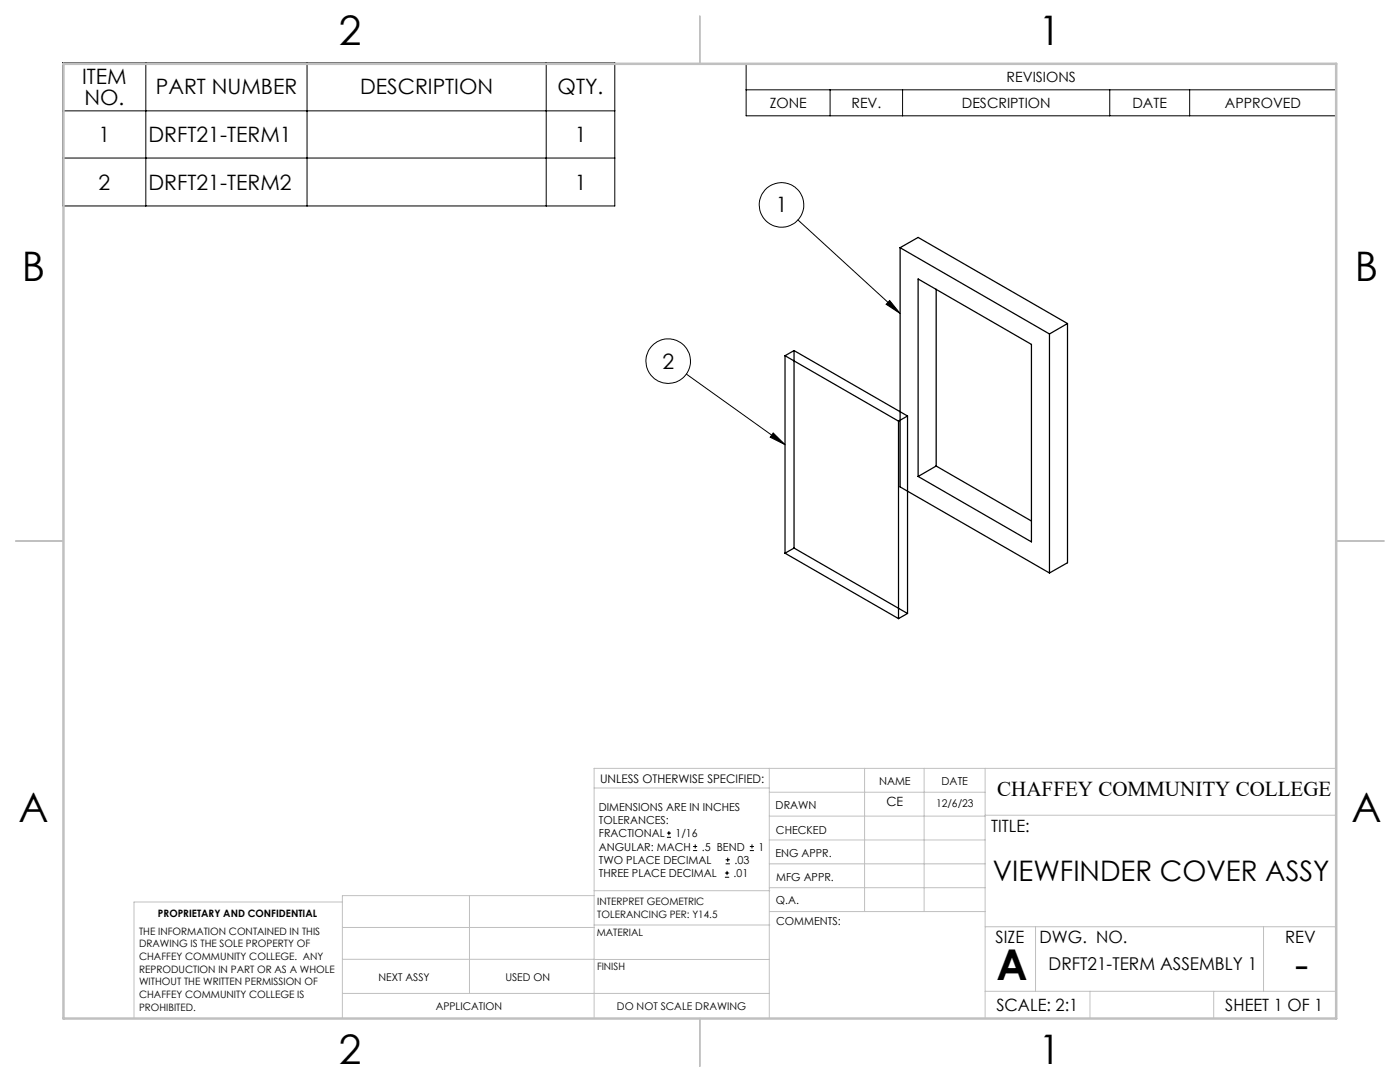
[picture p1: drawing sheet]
<svg xmlns="http://www.w3.org/2000/svg" width="279mm" height="216mm" viewBox="0 0 279 216" stroke-linecap="round" stroke-linejoin="round" font-family="sans-serif">
<g fill="none" stroke="#000" stroke-width=".25">
<path d="M179.6 49.4v47.8l29.8 17.1M179.6 49.4l29.8 17.2M179.6 49.4l3.6-2 29.8 17.2M183.2 55.7l22.6 13v39.4l-22.6-13zM186.8 57.7v35.3M156.7 71l22.6 13M156.7 71v39.4M158.5 70l22.6 13M158.5 70v39.4M158.5 70l-1.8 1M209.4 66.6v47.7M213 64.6l-3.6 2"/>
<path d="M213 64.6v47.7l-3.6 2M179.3 84v39.4M181.1 83l-1.8 1M181.1 83v39.4M186.8 93l-3.6 2.1M186.8 93l19 11M156.7 110.4l22.6 13M158.5 109.4l-1.8 1M158.5 109.4l22.6 13M181.1 122.4l-1.8 1"/>
</g>
<g fill="none" stroke="#000" stroke-width=".2">
<path d="M12.5 12.5h110.2v28.6h-110.2zM29.1 12.5v28.6M61.3 12.5v28.6M109 12.5v28.6M148.9 12.7h117.8v10.4h-117.8zM148.9 17.9h117.8M165.7 17.9v5.2M180.1 17.9v5.2M221.5 17.9v5.2M237.4 17.9v5.2M12.5 22.1h110.2M12.5 31.5h110.2"/>
<path d="M159.2 43.9l20.4 18.6M177.6 60l2 2.5-2.8-1.8zM137 74.6l19.7 14.1M154.3 86.4l2.4 2.3-3-1.5zM133.1 167.1h.8M133.1 166.2h.8M133.5 165.8v.9M138.3 169.7h.8M138.3 168.9h.8M138.7 168.5v.8M144.7 175h.8M144.7 174.2h.8"/>
<path d="M144.8 172.4h.9M144.8 171.6h.9M145.1 173.8v.8M145.2 171.1v.9M149.6 169.7h.9M149.6 168.9h.9M150.1 168.5v.8"/>
<circle cx="156" cy="40.9" r="4.4"/>
<circle cx="133.4" cy="72.1" r="4.4"/>
</g>
<g fill="none" stroke="#c0c0c0" stroke-width=".2">
<path d="M118.6 157.2h34.9M153.5 153.3v49.9M153.5 158.1h43.1M172.5 153.3v28.6M184.4 153.3v28.6M196.6 153.3v49.9M266.7 153.3h-148.1v49.9M68.3 180h-41.6v23.2M93.7 178.7v19.5M118.6 178.7h-50.3v24.5M118.6 177.7h35M153.5 167.6h43.1"/>
<path d="M153.5 162.8h43.1M153.5 172.4h43.1M153.5 177.1h43.1M196.6 162.7h70.1M68.3 198.2h85.2M68.3 191.4l85.2 .1M68.3 185.1h50.3M118.6 184.6h35M153.6 181.9h43M196.6 197.8h70.1M196.6 184.9h70.1M206.7 184.9v12.9"/>
<path d="M217.5 197.8v5.4M242.2 197.8v5.4M252.2 184.9v12.9"/>
</g>
<path d="M139.7 3.2v9.5M3.1 107.9h9.6M266.7 107.9h9.5M139.7 203.2v9.6" fill="none" stroke="#c0c0c0" stroke-width=".25"/>
<path d="M12.7 12.7h254v190.5h-254z" fill="none" stroke="#c0c0c0" stroke-width=".5"/>
<path d="M154.3 86.4l2.4 2.3-3-1.5zM177.6 60l2 2.5-2.8-1.8z" fill="#000"/>
<g font-size="8.5">
<text x="198.9" y="195.5">A</text>
<text x="258.4" y="195.4">-</text>
</g>
<g font-size="8.1">
<text x="67.6" y="8.9">2</text>
<text x="207.3" y="8.9">1</text>
<text x="4.4" y="56.1">B</text>
<text x="270.4" y="56.1">B</text>
<text x="3.7" y="164.1">A</text>
<text x="269.7" y="164.1">A</text>
<text x="67.6" y="212.4">2</text>
<text x="207.3" y="212.4">1</text>
</g>
<text font-size="5.6" x="198.1" y="175.8">VIEWFINDER COVER ASSY</text>
<g font-size="4.2">
<text x="16.4" y="16.8">ITEM</text>
<text x="16.8" y="20.9">NO.</text>
<text x="31.1" y="18.8">PART NUMBER</text>
<text x="71.9" y="18.8">DESCRIPTION</text>
<text x="111.3" y="18.8">QTY.</text>
<text x="19.7" y="28.3">1</text>
<text x="29.6" y="28.3">DRFT21-TERM1</text>
<text x="114.7" y="28.3">1</text>
<text x="19.7" y="37.8">2</text>
<text x="29.6" y="37.8">DRFT21-TERM2</text>
<text x="114.7" y="37.8">1</text>
<text x="154.8" y="42.4">1</text>
<text x="132.2" y="73.6">2</text>
<text x="199" y="158.7">CHAFFEY COMMUNITY COLLEGE</text>
</g>
<text font-size="3.5" x="209.3" y="193.5">DRFT21-TERM ASSEMBLY 1</text>
<g font-size="3.4">
<text x="197.8" y="166">TITLE:</text>
<text x="198.7" y="188.1">SIZE</text>
<text x="207.5" y="188.1">DWG. NO.</text>
<text x="256.5" y="188.2">REV</text>
<text x="198.8" y="201.7">SCALE: 2:1</text>
<text x="244.5" y="201.7">SHEET 1 OF 1</text>
</g>
<g font-size="2.8">
<text x="200.9" y="16.4">REVISIONS</text>
<text x="153.6" y="21.6">ZONE</text>
<text x="169.9" y="21.6">REV.</text>
<text x="192" y="21.6">DESCRIPTION</text>
<text x="226" y="21.6">DATE</text>
<text x="244.5" y="21.6">APPROVED</text>
</g>
<text font-size="2.5" x="176.9" y="160.9">CE</text>
<text font-size="2.4" x="119.8" y="156.2">UNLESS OTHERWISE SPECIFIED:</text>
<g font-size="2.2">
<text x="119.5" y="161.8">DIMENSIONS ARE IN INCHES</text>
<text x="154.8" y="161.4">DRAWN</text>
<text x="175.4" y="156.6">NAME</text>
<text x="187.9" y="156.7">DATE</text>
<text x="119.5" y="164.4">TOLERANCES:</text>
<text x="119.5" y="167.1">FRACTIONAL</text>
<text x="134.8" y="167.1">1/16</text>
<text x="154.9" y="166.3">CHECKED</text>
<text x="119.5" y="172.4">TWO PLACE DECIMAL</text>
<text x="119.5" y="169.7">ANGULAR: MACH</text>
<text x="140.1" y="169.7">.5 BEND</text>
<text x="146.6" y="172.4">.03</text>
<text x="151.4" y="169.7">1</text>
<text x="154.8" y="171">ENG APPR.</text>
<text x="119.5" y="175">THREE PLACE DECIMAL</text>
<text x="146.4" y="175">.01</text>
<text x="154.9" y="175.7">MFG APPR.</text>
<text x="154.9" y="180.4">Q.A.</text>
<text x="154.9" y="184.6">COMMENTS:</text>
</g>
<g font-size="2.1">
<text x="186.8" y="161">12/6/23</text>
<text x="75.5" y="195.7">NEXT ASSY</text>
<text x="100.9" y="195.7">USED ON</text>
<text x="86.9" y="201.5">APPLICATION</text>
<text x="123.1" y="201.6">DO NOT SCALE DRAWING</text>
</g>
<g font-size="2">
<text x="31.5" y="182.9">PROPRIETARY AND CONFIDENTIAL</text>
<text x="119.2" y="180.6">INTERPRET GEOMETRIC</text>
<text x="119.2" y="183.1">TOLERANCING PER: Y14.5</text>
<text x="27.8" y="186.5">THE INFORMATION CONTAINED IN THIS</text>
<text x="27.8" y="189">DRAWING IS THE SOLE PROPERTY OF</text>
<text x="27.8" y="191.6">CHAFFEY COMMUNITY COLLEGE. ANY</text>
<text x="119.1" y="186.7">MATERIAL</text>
<text x="27.8" y="194.1">REPRODUCTION IN PART OR AS A WHOLE</text>
<text x="27.8" y="196.6">WITHOUT THE WRITTEN PERMISSION OF</text>
<text x="119.1" y="193.5">FINISH</text>
<text x="27.8" y="199.1">CHAFFEY COMMUNITY COLLEGE IS</text>
<text x="27.8" y="201.7">PROHIBITED.</text>
</g>
</svg>
